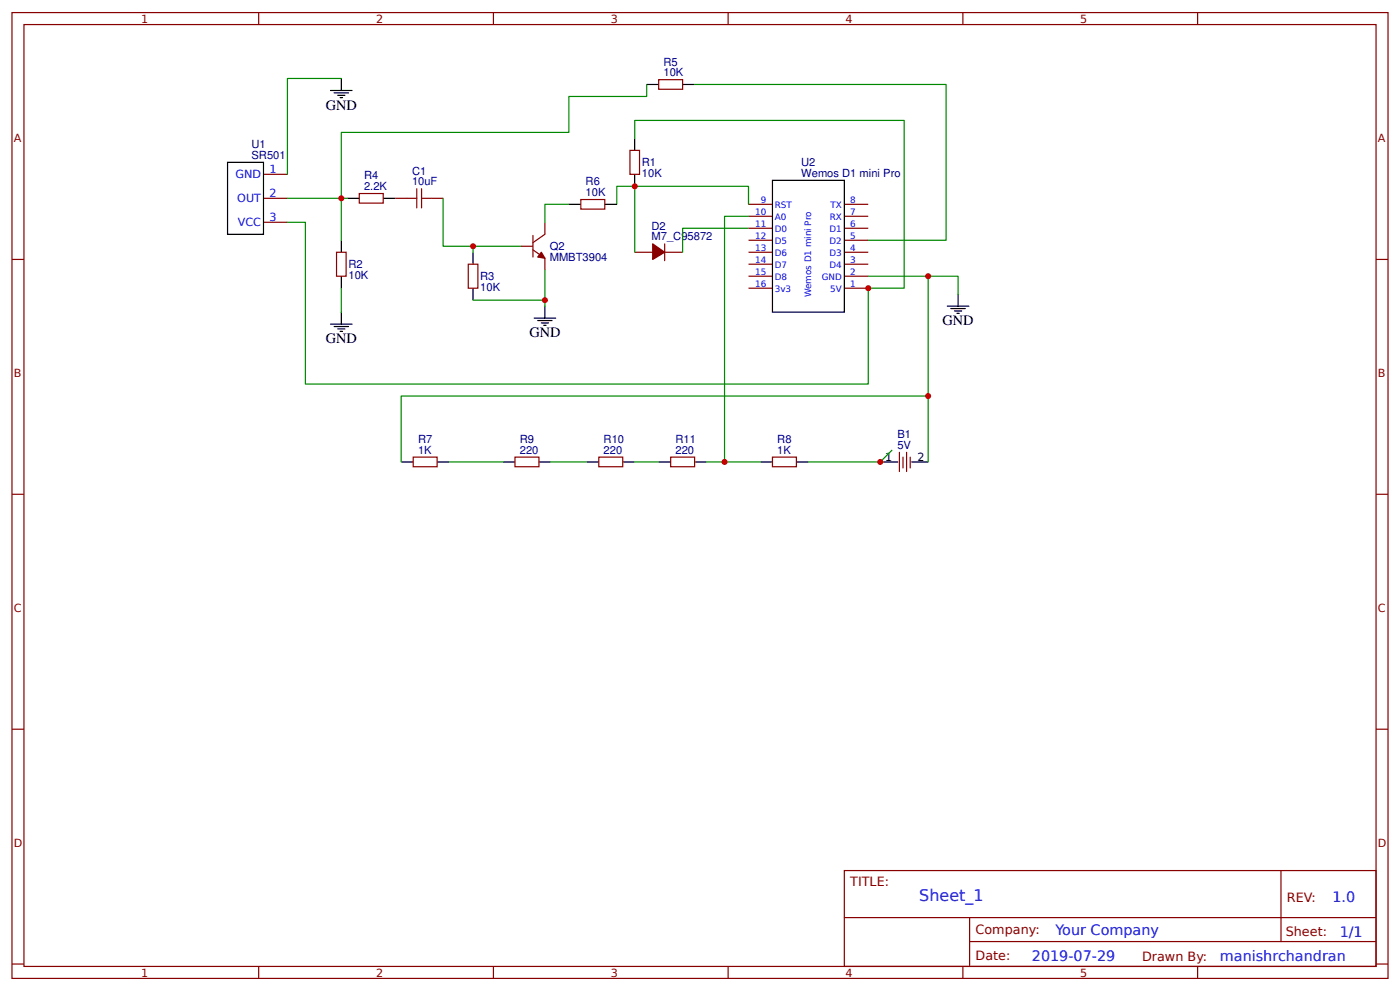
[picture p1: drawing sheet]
<svg xmlns="http://www.w3.org/2000/svg" width="309mm" height="219mm" viewBox="0 0 309 219" stroke-linecap="round" stroke-linejoin="round" font-family="sans-serif">
<g fill="none" stroke="#800" stroke-width=".26">
<path d="M2.6 2.8h304.1v213.2h-304.1zM5.3 5.4h298.7v208h-298.7zM57.1 2.8v2.6M109 2.8v2.6M145.5 17.6h5.3v2.1h-5.3zM160.9 2.8v2.6M212.7 2.8v2.6M264.6 2.8v2.6M58.2 38.5h5.3M139.2 33.2h2.1v5.3h-2.1zM2.6 57.3h2.7M58.2 43.8h5.3"/>
<path d="M58.2 49.1h5.3M74.3 55.7h2.2v5.3h-2.2zM79.4 42.7h5.3v2.1h-5.3zM87.3 43.8h2.7M95.2 43.8h2.7M103.5 58.3h2.1v5.3h-2.1zM115.1 54.4h2.6M117.7 55.2l2.7 1.8v2.7M117.7 52v4.8M120.4 49.1v2.6l-2.7 1.9M128.3 44.1h5.3v2.1h-5.3zM140.2 55.7h4"/>
<path d="M146.8 55.7h4M146.8 53.8v3.7M165.4 55.7h5.3M165.4 58.3h5.3M165.4 53h5.3M165.4 50.4h5.3M165.4 47.8h5.3M165.4 45.1h5.3M186.5 55.7h5.3M186.5 58.3h5.3M186.5 53h5.3M186.5 50.4h5.3"/>
<path d="M186.5 47.8h5.3M186.5 45.1h5.3M304 57.3h2.7M165.4 63.6h5.3M165.4 61h5.3M186.5 63.6h5.3M186.5 61h5.3M198.7 99.9v4.2M200.3 99.9v4.2M2.6 109.1h2.7M91.3 100.9h5.3v2.2h-5.3zM113.8 100.9h5.3v2.2h-5.3z"/>
<path d="M132.3 100.9h5.3v2.2h-5.3zM148.2 100.9h5.3v2.2h-5.3zM170.7 100.9h5.2v2.2h-5.2zM199.5 100.9v2.4M201.1 100.9v2.4M304 109.1h2.7M2.6 161h2.7M304 161h2.7M186.5 192.2h117.5v21.2h-117.5zM283 192.2v15.7M2.6 212.9h2.7M57.1 213.4v2.6"/>
<path d="M109 213.4v2.6M160.9 213.4v2.6M186.6 202.6h117.3M212.7 213.4v2.6M214.2 207.9h89.7M214.2 202.6v10.6M264.6 213.4v2.6M304 212.9h2.7"/>
</g>
<g fill="#800" stroke="#800" stroke-width=".26">
<path d="M119.6 55.7l.8 1.3-1.6-.2z"/>
<path d="M144.2 53.8l2.6 1.9-2.6 1.6z"/>
</g>
<g fill="none" stroke="#000" stroke-width=".26">
<path d="M73 20h4.8M75.4 17.3v2.7M142.9 18.7h2.6M150.8 18.7h2.7M50.3 35.9h7.9v15.8h-7.9zM73.8 20.5h3.2M74.6 21h1.6M75.1 21.6h.6M140.2 30.6v2.6M140.2 38.5v2.6M170.7 39.8h15.8v29.1h-15.8zM75.4 53v2.7"/>
<path d="M76.7 43.8h2.7M84.7 43.8h2.6M104.5 55.7v2.6M125.7 45.1h2.6M133.6 45.1h2.7M73 71.6h4.8M73.8 72.1h3.2M74.6 72.6h1.6M75.1 73.2h.6M75.4 61v2.6M75.4 68.9v2.7M104.5 63.6v2.7"/>
<path d="M118 70.2h4.8M118.8 70.8h3.2M119.6 71.3h1.6M120.1 71.8h.5M120.4 67.6v2.6M209.3 67.6h4.7M210.1 68.1h3.2M210.9 68.7h1.6M211.4 69.2h.5M211.7 65v2.6M88.6 102h2.7M96.6 102h2.6"/>
<path d="M111.1 102h2.7M119.1 102h2.6M129.6 102h2.7M137.6 102h2.6M145.5 102h2.7M153.5 102h2.6M168 102h2.7M175.9 102h2.7M194.5 102h3.9M201.3 102h3.8"/>
</g>
<path d="M90 43.8h2.1M92.1 41.7v4.2M93.1 41.7v4.2M93.1 43.8h2.1" fill="none" stroke="#a00000" stroke-width=".26"/>
<g fill="none" stroke="#080" stroke-width=".26">
<path d="M75.4 17.3h-11.9v21.2M142.9 18.7v2.6h-17.2v7.9h-50.3v23.8M153.5 18.7h55.5v34.3h-17.2M140.2 30.6v-4h59.6v37h-8v21.2h-124.3v-35.7h-4M63.5 43.8h13.2M97.9 43.8v10.6h17.2M104.5 54.4v1.3M120.4 59.7v7.9M125.7 45.1h-5.3v4M136.3 45.1v-4h3.9v14.6M140.2 41.1h25.2v4M165.4 50.4h-14.6v5.3"/>
<path d="M165.4 47.8h-5.3v54.2M75.4 63.6v5.3M104.5 66.3h15.9M191.8 61h19.9v4M205.1 61v41M205.1 87.4h-116.5v14.6M99.2 102h11.9M121.7 102h7.9M140.2 102h5.3M156.1 102h11.9M178.6 102h15.9"/>
</g>
<path d="M194.5 102l2.6-2.6z" fill="#000" stroke="#080" stroke-width=".26"/>
<g fill="#c00">
<circle cx="160.1" cy="102" r=".66"/>
<circle cx="205.1" cy="61" r=".66"/>
<circle cx="194.5" cy="102" r=".66"/>
<circle cx="140.2" cy="41.1" r=".66"/>
<circle cx="120.4" cy="66.3" r=".66"/>
<circle cx="104.5" cy="54.4" r=".66"/>
<circle cx="191.8" cy="63.6" r=".66"/>
<circle cx="75.4" cy="43.8" r=".66"/>
<circle cx="205.1" cy="87.4" r=".66"/>
</g>
<text font-size="3.5" fill="#00f" x="203.1" y="199">Sheet_1</text>
<g font-size="3.2">
<text x="72" y="24.2">GND</text>
<text x="208.2" y="71.8">GND</text>
<text x="72" y="75.8">GND</text>
<text x="116.9" y="74.5">GND</text>
</g>
<g font-size="3.2" fill="#00f">
<text x="294.4" y="199.2">1.0</text>
<text x="233.2" y="206.3">Your Company</text>
<text x="296" y="206.9">1/1</text>
<text x="228" y="212.2">2019-07-29</text>
<text x="269.5" y="212.1">manishrchandran</text>
</g>
<g font-size="2.8" fill="#800">
<text x="187.9" y="195.7">TITLE:</text>
<text x="284.3" y="199.2">REV:</text>
<text x="215.5" y="206.3">Company:</text>
<text x="284.1" y="206.8">Sheet:</text>
<text x="215.5" y="212.1">Date:</text>
<text x="252.3" y="212.1">Drawn By:</text>
</g>
<g font-size="2.5" fill="#800">
<text x="31.2" y="5">1</text>
<text x="83.1" y="5">2</text>
<text x="134.9" y="5">3</text>
<text x="186.8" y="5">4</text>
<text x="238.7" y="5">5</text>
<text x="3" y="31.4">A</text>
<text x="304.4" y="31.4">A</text>
<text x="3" y="83.2">B</text>
<text x="304.4" y="83.2">B</text>
<text x="3" y="135.1">C</text>
<text x="304.4" y="135.1">C</text>
<text x="3" y="186.9">D</text>
<text x="304.4" y="186.9">D</text>
<text x="31.2" y="215.6">1</text>
<text x="83.1" y="215.6">2</text>
<text x="134.9" y="215.6">3</text>
<text x="186.8" y="215.6">4</text>
<text x="238.7" y="215.6">5</text>
</g>
<g font-size="2.5" fill="#000080">
<text x="146.6" y="16.8">10K</text>
<text x="146.6" y="14.5">R5</text>
<text x="55.6" y="35.1">SR501</text>
<text x="55.6" y="32.8">U1</text>
<text x="80.4" y="41.9">2.2K</text>
<text x="80.4" y="39.6">R4</text>
<text x="91" y="40.9">10uF</text>
<text x="91" y="38.6">C1</text>
<text x="129.4" y="41">R6</text>
<text x="141.8" y="39.1">10K</text>
<text x="141.8" y="36.8">R1</text>
<text x="177" y="39">Wemos D1 mini Pro</text>
<text x="177" y="36.7">U2</text>
<text x="129.4" y="43.3">10K</text>
<text x="143.9" y="53">M7_C95872</text>
<text x="143.9" y="50.7">D2</text>
<text x="77" y="59.2">R2</text>
<text x="121.4" y="57.6">MMBT3904</text>
<text x="121.4" y="55.3">Q2</text>
<text x="77" y="61.6">10K</text>
<text x="106.1" y="64.2">10K</text>
<text x="106.1" y="61.9">R3</text>
<text x="92.3" y="100.1">1K</text>
<text x="92.3" y="97.8">R7</text>
<text x="114.8" y="100.1">220</text>
<text x="114.8" y="97.8">R9</text>
<text x="133.4" y="100.1">220</text>
<text x="133.4" y="97.8">R10</text>
<text x="149.2" y="100.1">220</text>
<text x="149.2" y="97.8">R11</text>
<text x="171.7" y="100.1">1K</text>
<text x="171.7" y="97.8">R8</text>
<text x="198.2" y="99.1">5V</text>
<text x="198.2" y="96.7">B1</text>
</g>
<g font-size="2.5" fill="#00f">
<text x="52" y="39.3">GND</text>
<text x="59.5" y="38.2">1</text>
<text x="52.4" y="44.6">OUT</text>
<text x="59.5" y="43.5">2</text>
<text x="52.5" y="49.9">VCC</text>
<text x="59.5" y="48.8">3</text>
</g>
<g font-size="2.5">
<text x="195.5" y="101.7">1</text>
<text x="202.7" y="101.7">2</text>
</g>
<g font-size="1.9" fill="#00f">
<text x="166.9" y="47.5">10</text>
<text x="168.1" y="44.8">9</text>
<text x="171.2" y="45.9">RST</text>
<text x="183.5" y="45.9">TX</text>
<text x="187.9" y="44.8">8</text>
<text x="187.9" y="47.5">7</text>
<text x="166.9" y="52.8">12</text>
<text x="166.9" y="50.1">11</text>
<text x="171.2" y="53.8">D5</text>
<text x="171.2" y="51.2">D0</text>
<text x="171.2" y="48.6">A0</text>
<text x="183.3" y="51.2">D1</text>
<text x="183.3" y="53.8">D2</text>
<text x="183.3" y="48.6">RX</text>
<text x="187.9" y="50.1">6</text>
<text x="187.9" y="52.8">5</text>
<text x="166.9" y="58.1">14</text>
<text x="166.9" y="55.4">13</text>
<text x="171.2" y="59.1">D7</text>
<text x="171.2" y="56.5">D6</text>
<text x="183.3" y="56.5">D3</text>
<text x="183.3" y="59.1">D4</text>
<text x="187.9" y="55.4">4</text>
<text x="187.9" y="58.1">3</text>
<text x="166.9" y="63.4">16</text>
<text x="166.9" y="60.7">15</text>
<text x="171.2" y="64.4">3v3</text>
<text x="171.2" y="61.8">D8</text>
<text x="179.2" y="65.6" transform="rotate(-90 179.2 65.6)">Wemos D1 mini Pro</text>
<text x="181.6" y="61.8">GND</text>
<text x="183.4" y="64.4">5V</text>
<text x="187.9" y="60.7">2</text>
<text x="187.9" y="63.4">1</text>
</g>
</svg>
